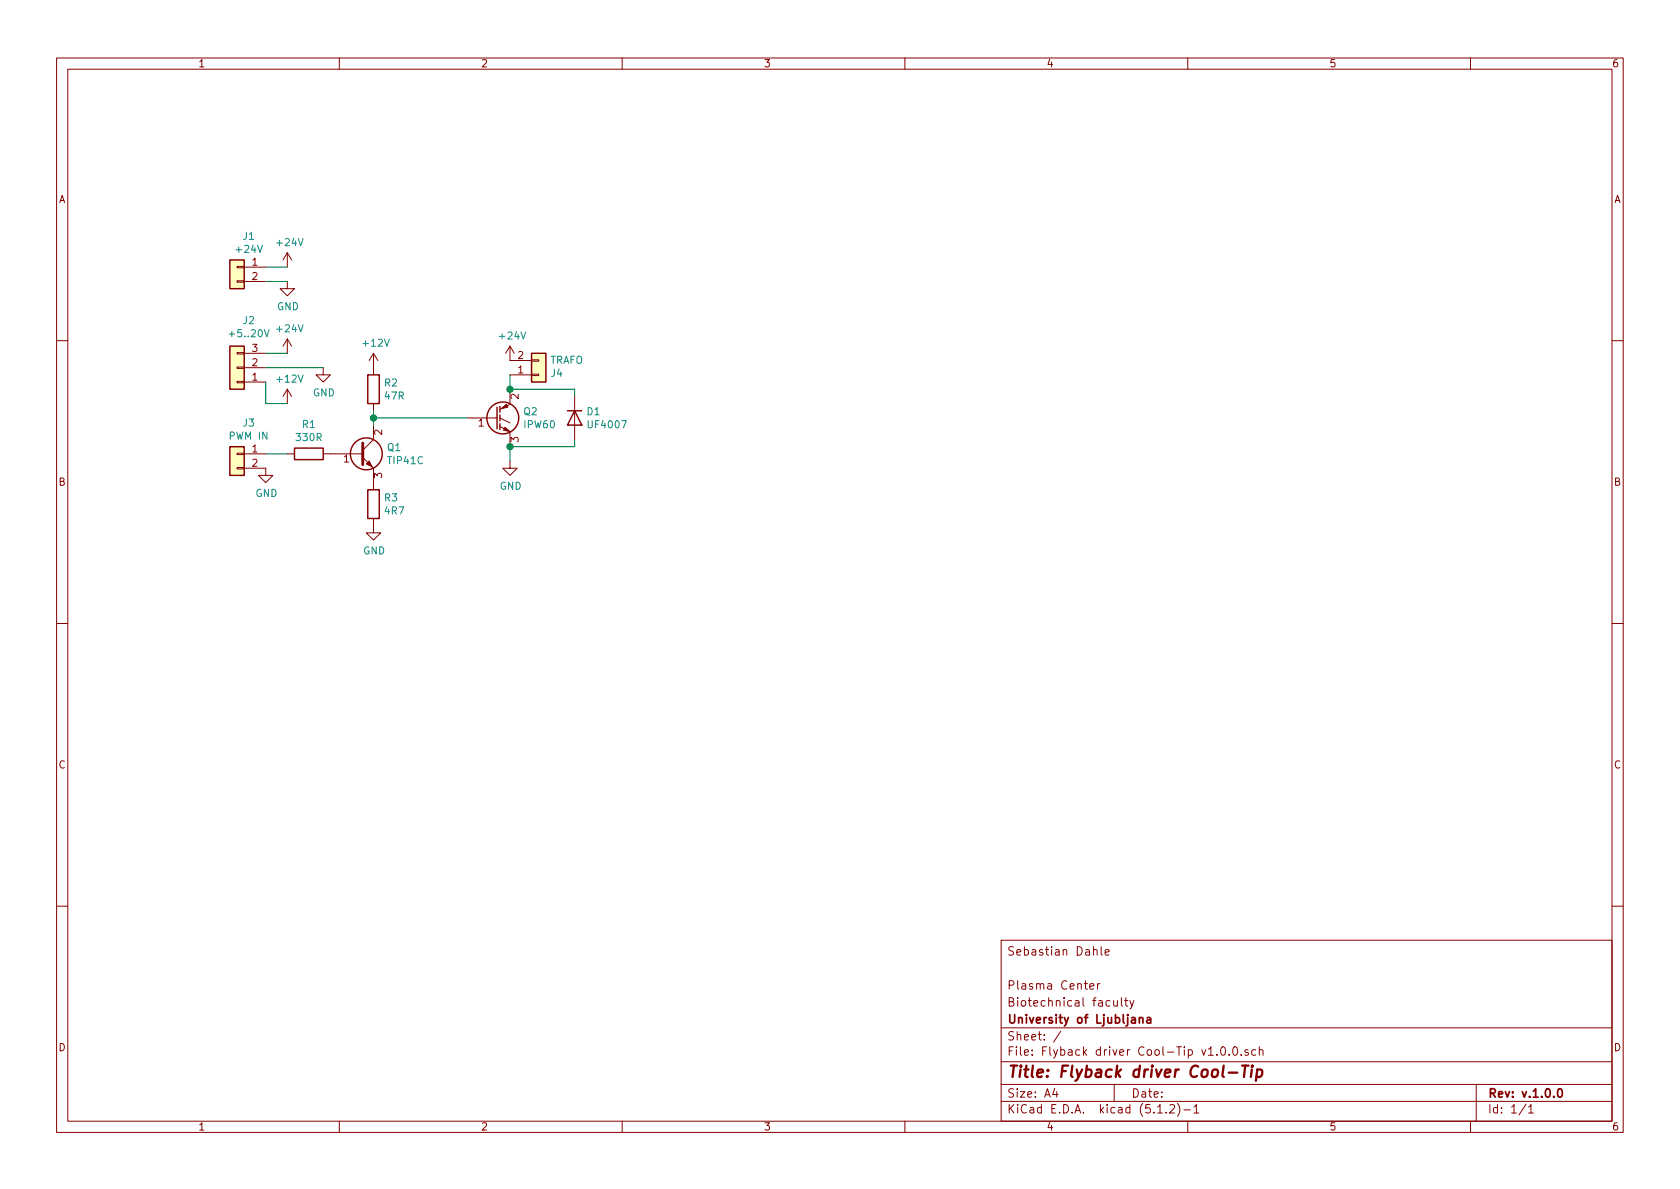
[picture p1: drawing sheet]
EESchema Schematic File Version 4
LIBS:Flyback driver Cool-Tip v1.0.0-cache
EELAYER 29 0
EELAYER END
$Descr A4 11693 8268
encoding utf-8
Sheet 1 1
Title "Flyback driver Cool-Tip"
Date ""
Rev "v.1.0.0"
Comp "University of Ljubljana"
Comment1 "Biotechnical faculty"
Comment2 "Plasma Center"
Comment3 ""
Comment4 "Sebastian Dahle"
$EndDescr
$Comp
L Transistor_BJT:TIP41C Q1
U 1 1
P 2500 3150
F 0 "Q1" H 2691 3196 50  0000 L CNN
F 1 "TIP41C" H 2691 3105 50  0000 L CNN
F 2 "Package_TO_SOT_THT:TO-220-3_Vertical" H 2750 3075 50  0001 L CIN
F 3 "https://www.centralsemi.com/get_document.php?cmp=1&mergetype=pd&mergepath=pd&pdf_id=tip41.PDF" H 2500 3150 50  0001 L CNN
	1    2500 3150
	1    0    0    -1  
$EndComp
$Comp
L Device:R R2
U 1 1
P 2600 2700
F 0 "R2" H 2670 2746 50  0000 L CNN
F 1 "47R" H 2670 2655 50  0000 L CNN
F 2 "Resistor_THT:R_Axial_DIN0411_L9.9mm_D3.6mm_P12.70mm_Horizontal" V 2530 2700 50  0001 C CNN
F 3 "~" H 2600 2700 50  0001 C CNN
	1    2600 2700
	1    0    0    -1  
$EndComp
$Comp
L Device:R R1
U 1 1
P 2150 3150
F 0 "R1" V 1943 3150 50  0000 C CNN
F 1 "330R" V 2034 3150 50  0000 C CNN
F 2 "Resistor_THT:R_Axial_DIN0411_L9.9mm_D3.6mm_P12.70mm_Horizontal" V 2080 3150 50  0001 C CNN
F 3 "~" H 2150 3150 50  0001 C CNN
	1    2150 3150
	0    1    1    0   
$EndComp
$Comp
L Diode:UF5408 D1
U 1 1
P 4000 2900
F 0 "D1" V 3954 2979 50  0000 L CNN
F 1 "UF4007" V 4045 2979 50  0000 L CNN
F 2 "Diode_THT:D_DO-201AD_P5.08mm_Vertical_AnodeUp" H 4000 2725 50  0001 C CNN
F 3 "http://www.vishay.com/docs/88756/uf5400.pdf" H 4000 2900 50  0001 C CNN
	1    4000 2900
	0    1    1    0   
$EndComp
$Comp
L Transistor_IGBT:IRG4PF50W Q2
U 1 1
P 3450 2900
F 0 "Q2" H 3640 2946 50  0000 L CNN
F 1 "IPW60" H 3640 2855 50  0000 L CNN
F 2 "Package_TO_SOT_THT:TO-247-3_Vertical" H 3650 2825 50  0001 L CIN
F 3 "http://www.irf.com/product-info/datasheets/data/irg4pf50w.pdf" H 3450 2900 50  0001 L CNN
	1    3450 2900
	1    0    0    -1  
$EndComp
$Comp
L Connector_Generic:Conn_01x02 J4
U 1 1
P 3750 2600
F 0 "J4" H 3830 2592 50  0000 L CNN
F 1 "TRAFO" H 3830 2501 50  0000 L CNN
F 2 "TerminalBlock_Phoenix:TerminalBlock_Phoenix_MKDS-3-2-5.08_1x02_P5.08mm_Horizontal" H 3750 2600 50  0001 C CNN
F 3 "~" H 3750 2600 50  0001 C CNN
	1    3750 2600
	1    0    0    1   
$EndComp
$Comp
L power:GND #PWR0101
U 1 1
P 2250 2550
F 0 "#PWR0101" H 2250 2300 50  0001 C CNN
F 1 "GND" H 2255 2377 50  0000 C CNN
F 2 "" H 2250 2550 50  0001 C CNN
F 3 "" H 2250 2550 50  0001 C CNN
	1    2250 2550
	1    0    0    -1  
$EndComp
$Comp
L power:GND #PWR0102
U 1 1
P 2600 3650
F 0 "#PWR0102" H 2600 3400 50  0001 C CNN
F 1 "GND" H 2605 3477 50  0000 C CNN
F 2 "" H 2600 3650 50  0001 C CNN
F 3 "" H 2600 3650 50  0001 C CNN
	1    2600 3650
	1    0    0    -1  
$EndComp
Wire Wire Line
	3550 2600 3550 2700
$Comp
L power:GND #PWR0107
U 1 1
P 2000 1950
F 0 "#PWR0107" H 2000 1700 50  0001 C CNN
F 1 "GND" H 2005 1777 50  0000 C CNN
F 2 "" H 2000 1950 50  0001 C CNN
F 3 "" H 2000 1950 50  0001 C CNN
	1    2000 1950
	1    0    0    -1  
$EndComp
$Comp
L Connector_Generic:Conn_01x02 J1
U 1 1
P 1650 1850
F 0 "J1" H 1568 2067 50  0000 C CNN
F 1 "+24V" H 1568 1976 50  0000 C CNN
F 2 "TerminalBlock_Phoenix:TerminalBlock_Phoenix_MKDS-3-2-5.08_1x02_P5.08mm_Horizontal" H 1650 1850 50  0001 C CNN
F 3 "~" H 1650 1850 50  0001 C CNN
	1    1650 1850
	-1   0    0    -1  
$EndComp
Wire Wire Line
	2600 2850 2600 2900
Wire Wire Line
	2600 2900 3250 2900
Connection ~ 2600 2900
Wire Wire Line
	2600 2900 2600 2950
Wire Wire Line
	4000 2750 4000 2700
Wire Wire Line
	4000 2700 3550 2700
Connection ~ 3550 2700
Wire Wire Line
	4000 3050 4000 3100
Wire Wire Line
	4000 3100 3550 3100
Wire Wire Line
	1850 3150 2000 3150
$Comp
L power:GND #PWR0103
U 1 1
P 1850 3250
F 0 "#PWR0103" H 1850 3000 50  0001 C CNN
F 1 "GND" H 1855 3077 50  0000 C CNN
F 2 "" H 1850 3250 50  0001 C CNN
F 3 "" H 1850 3250 50  0001 C CNN
	1    1850 3250
	1    0    0    -1  
$EndComp
$Comp
L Connector_Generic:Conn_01x02 J3
U 1 1
P 1650 3150
F 0 "J3" H 1568 3367 50  0000 C CNN
F 1 "PWM IN" H 1568 3276 50  0000 C CNN
F 2 "TerminalBlock_Phoenix:TerminalBlock_Phoenix_MKDS-1,5-2-5.08_1x02_P5.08mm_Horizontal" H 1650 3150 50  0001 C CNN
F 3 "~" H 1650 3150 50  0001 C CNN
	1    1650 3150
	-1   0    0    -1  
$EndComp
Connection ~ 3550 3100
Wire Wire Line
	3550 3200 3550 3100
$Comp
L power:GND #PWR0105
U 1 1
P 3550 3200
F 0 "#PWR0105" H 3550 2950 50  0001 C CNN
F 1 "GND" H 3555 3027 50  0000 C CNN
F 2 "" H 3550 3200 50  0001 C CNN
F 3 "" H 3550 3200 50  0001 C CNN
	1    3550 3200
	1    0    0    -1  
$EndComp
$Comp
L power:+24V #PWR0104
U 1 1
P 2000 1850
F 0 "#PWR0104" H 2000 1700 50  0001 C CNN
F 1 "+24V" H 2015 2023 50  0000 C CNN
F 2 "" H 2000 1850 50  0001 C CNN
F 3 "" H 2000 1850 50  0001 C CNN
	1    2000 1850
	1    0    0    -1  
$EndComp
$Comp
L power:+12V #PWR0106
U 1 1
P 2600 2550
F 0 "#PWR0106" H 2600 2400 50  0001 C CNN
F 1 "+12V" H 2615 2723 50  0000 C CNN
F 2 "" H 2600 2550 50  0001 C CNN
F 3 "" H 2600 2550 50  0001 C CNN
	1    2600 2550
	1    0    0    -1  
$EndComp
$Comp
L power:+12V #PWR0108
U 1 1
P 2000 2800
F 0 "#PWR0108" H 2000 2650 50  0001 C CNN
F 1 "+12V" H 2015 2973 50  0000 C CNN
F 2 "" H 2000 2800 50  0001 C CNN
F 3 "" H 2000 2800 50  0001 C CNN
	1    2000 2800
	1    0    0    -1  
$EndComp
$Comp
L power:+24V #PWR0109
U 1 1
P 3550 2500
F 0 "#PWR0109" H 3550 2350 50  0001 C CNN
F 1 "+24V" H 3565 2673 50  0000 C CNN
F 2 "" H 3550 2500 50  0001 C CNN
F 3 "" H 3550 2500 50  0001 C CNN
	1    3550 2500
	1    0    0    -1  
$EndComp
Wire Wire Line
	1850 1850 2000 1850
Wire Wire Line
	2000 1950 1850 1950
$Comp
L Device:R R3
U 1 1
P 2600 3500
F 0 "R3" H 2670 3546 50  0000 L CNN
F 1 "4R7" H 2670 3455 50  0000 L CNN
F 2 "Resistor_THT:R_Axial_DIN0411_L9.9mm_D3.6mm_P12.70mm_Horizontal" V 2530 3500 50  0001 C CNN
F 3 "~" H 2600 3500 50  0001 C CNN
	1    2600 3500
	1    0    0    -1  
$EndComp
$Comp
L Connector_Generic:Conn_01x03 J2
U 1 1
P 1650 2550
F 0 "J2" H 1568 2225 50  0000 C CNN
F 1 "+5..20V" H 1568 2316 50  0000 C CNN
F 2 "TerminalBlock_Phoenix:TerminalBlock_Phoenix_MKDS-1,5-3-5.08_1x03_P5.08mm_Horizontal" H 1650 2550 50  0001 C CNN
F 3 "~" H 1650 2550 50  0001 C CNN
	1    1650 2550
	-1   0    0    1   
$EndComp
$Comp
L power:+24V #PWR0110
U 1 1
P 2000 2450
F 0 "#PWR0110" H 2000 2300 50  0001 C CNN
F 1 "+24V" H 2015 2623 50  0000 C CNN
F 2 "" H 2000 2450 50  0001 C CNN
F 3 "" H 2000 2450 50  0001 C CNN
	1    2000 2450
	1    0    0    -1  
$EndComp
Wire Wire Line
	2000 2450 1850 2450
Wire Wire Line
	2250 2550 1850 2550
Wire Wire Line
	1850 2650 1850 2800
Wire Wire Line
	1850 2800 2000 2800
$EndSCHEMATC
